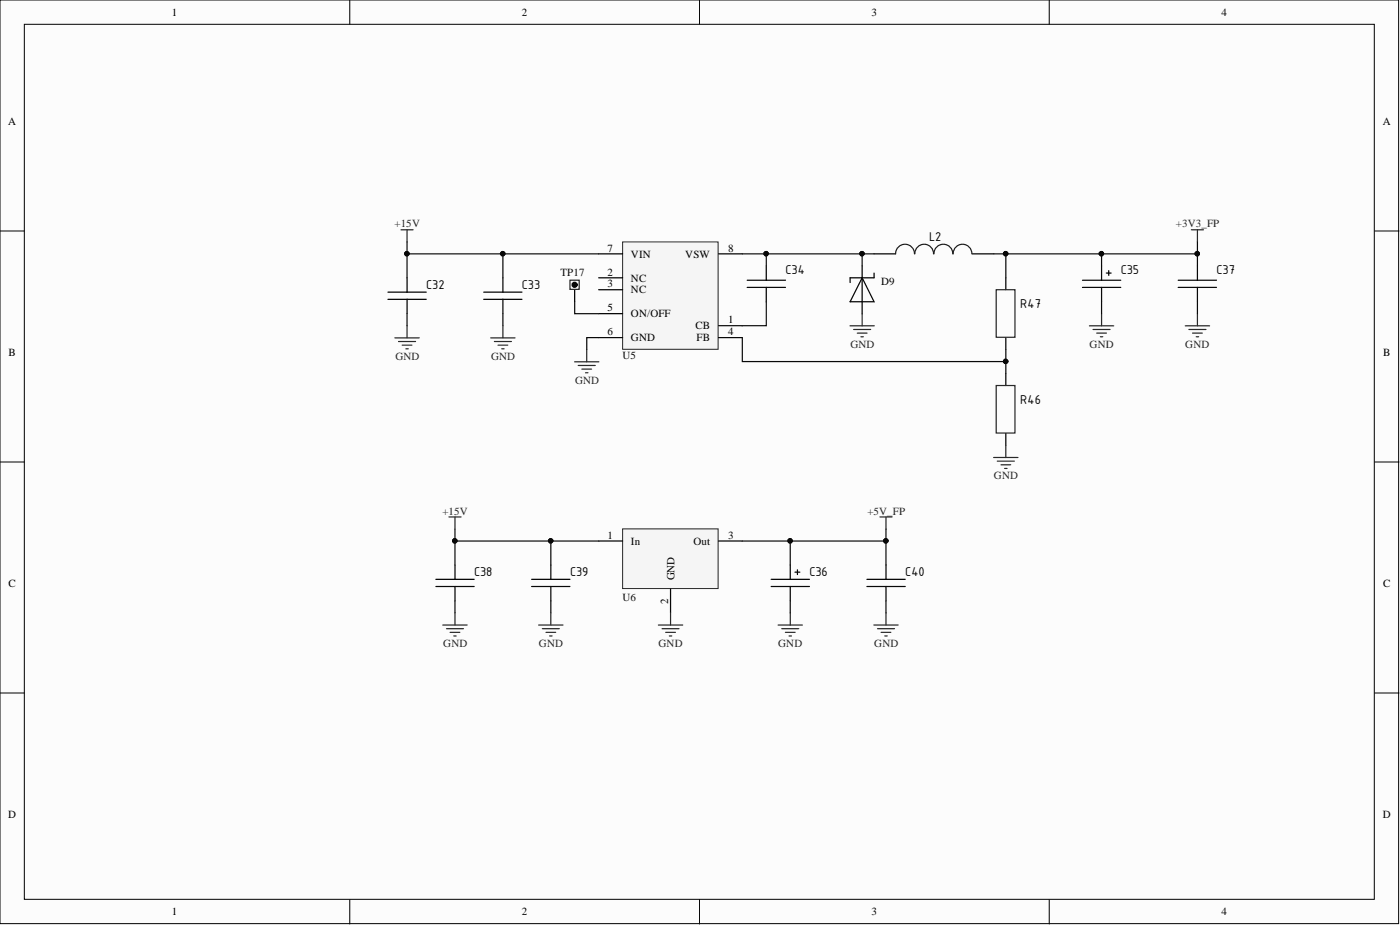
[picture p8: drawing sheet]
<svg xmlns="http://www.w3.org/2000/svg" width="292mm" height="193mm" viewBox="0 0 292 193" stroke-linecap="round" stroke-linejoin="round" font-family="sans-serif">
<g fill="#fcfcfc" stroke="#000" stroke-width=".21">
<path d="M0 0h291.8v192.7h-291.8z"/>
<path d="M5.1 5.1h281.6v182.5h-281.6z"/>
</g>
<path d="M73 0v5.1M145.9 0v5.1M218.9 0v5.1M0 48.2h5.1M286.8 48.2h5.1M0 96.4h5.1M286.8 96.4h5.1M0 144.6h5.1M286.8 144.6h5.1M73 187.7v5.1M145.9 187.7v5.1M218.9 187.7v5.1" fill="none" stroke="#000" stroke-width=".21"/>
<path d="M129.9 50.5h19.9v22.4h-19.9z" fill="#f5f5f5" stroke="#262626" stroke-width=".21"/>
<g fill="none" stroke="#000" stroke-width=".25">
<path d="M84.9 58v2.9M104.9 58v2.9M124.9 53h5M124.9 58h5M149.9 53h5M155.9 60h8M155.9 58.5h8M159.9 55.5v3M159.9 60v3M179.9 58l2.5 5h-5zM179.9 55.5v9.9M182.4 53h4.5"/>
<path d="M182.4 57v1h-5v.9M202.9 53h4.4M209.9 58v2.4M225.8 60h8M225.8 58.5h8M229.8 55.5v3M229.8 60v3M230.8 57h1M231.3 56.5v.9M245.8 60h8M245.8 58.5h8M249.8 55.5v3"/>
<path d="M249.8 60v3M80.9 62.4h8M80.9 60.9h8M84.9 62.4v3M100.9 62.4h8M100.9 60.9h8M104.9 62.4v3M119.9 60.4v2.6M124.9 60.4h5M124.9 65.4h5M124.9 70.4h5M149.9 70.4h5"/>
<path d="M149.9 67.9h5M209.9 70.4v2.5M209.9 77.9v2.5M209.9 90.4v2.5"/>
</g>
<g fill="none" stroke="#262626" stroke-width=".25">
<path d="M83.7 47.9h2.5M84.9 47.9v2.6M118.9 58.5h1.9v1.9h-1.9zM248.6 47.9h2.5M249.8 47.9v2.6M82.4 70.5h5.1M83.2 71.2h3.5M83.9 72h2M84.7 72.8h.5M84.9 67.9v2.6M102.4 70.5h5.1M103.2 71.2h3.5"/>
<path d="M103.9 72h2M104.7 72.8h.5M104.9 67.9v2.6M119.9 75.5h5.1M120.6 76.2h3.6M121.4 77h2M122.2 77.8h.5M122.4 72.9v2.6M177.3 68h5.1M178.1 68.7h3.6M178.9 69.5h2M179.6 70.3h.5"/>
<path d="M179.9 65.4v2.6M207.9 60.4h3.9v10h-3.9zM227.3 68h5.1M228.1 68.7h3.5M228.8 69.5h2M229.6 70.3h.5M229.8 65.4v2.6M247.3 68h5.1M248.1 68.7h3.5M248.8 69.5h2M249.6 70.3h.5M249.8 65.4v2.6"/>
<path d="M207.9 80.4h3.9v9.9h-3.9z"/>
</g>
<circle cx="119.9" cy="59.4" r=".26" fill="none" stroke="#000" stroke-width=".76"/>
<path d="M190.8 53a1.97 1.97 0 0 0-2-2 1.97 1.97 0 0 0-1.9 2M194.8 53a1.95 1.95 0 0 0-2-2 1.95 1.95 0 0 0-1.9 2M198.8 53a1.97 1.97 0 0 0-2-2 1.97 1.97 0 0 0-1.9 2M202.8 53a1.95 1.95 0 0 0-2-2 1.95 1.95 0 0 0-1.9 2" fill="none" stroke="#1c1c1c" stroke-width=".25"/>
<path d="M129.9 110.3h19.9v12.5h-19.9z" fill="#f5f5f5" stroke="#262626" stroke-width=".21"/>
<g fill="none" stroke="#000" stroke-width=".25">
<path d="M94.9 117.9v3M114.9 117.9v3M124.9 112.9h5M149.9 112.9h5M164.9 117.9v3M165.9 119.4h1M166.4 118.9v1M184.9 117.9v3M90.9 120.9h8M90.9 122.4h8M94.9 122.4v3M110.9 120.9h8"/>
<path d="M110.9 122.4h8M114.9 122.4v3M139.9 122.9v5M160.9 120.9h8M160.9 122.4h8M164.9 122.4v3M180.9 120.9h8M180.9 122.4h8M184.9 122.4v3"/>
</g>
<g fill="none" stroke="#262626" stroke-width=".25">
<path d="M207.3 95.4h5.1M208.1 96.2h3.5M208.8 97h2.1M209.6 97.7h.5M209.9 92.9v2.5M93.7 107.8h2.5M94.9 107.8v2.6M183.6 107.8h2.5M184.9 107.8v2.6M92.4 130.4h5.1M93.2 131.2h3.5M93.9 131.9h2"/>
<path d="M94.7 132.7h.5M94.9 127.9v2.5M112.4 130.4h5.1M113.2 131.2h3.5M113.9 131.9h2M114.7 132.7h.5M114.9 127.9v2.5M137.4 130.4h5M138.1 131.2h3.6M138.9 131.9h2M139.7 132.7h.5M139.9 127.9v2.5"/>
<path d="M162.3 130.4h5.1M163.1 131.2h3.6M163.9 131.9h2M164.6 132.7h.5M164.9 127.9v2.5M182.3 130.4h5.1M183.1 131.2h3.5M183.8 131.9h2.1M184.6 132.7h.5M184.9 127.9v2.5"/>
</g>
<g fill="none" stroke="#0e0e0e" stroke-width=".25">
<path d="M84.9 53h40M84.9 50.5v7.5M104.9 53v5M154.9 53h5v2.5M159.9 53h20v2.5M179.9 53h2.5M209.9 53v5M229.8 53v2.5M249.8 50.5v2.5h-42.5M249.8 53v2.5M84.9 65.4v2.5M104.9 65.4v2.5"/>
<path d="M119.9 63v2.4h5M124.9 70.4h-2.5v2.5M154.9 70.4v5h55M159.9 63v4.9h-5M209.9 72.9v5M229.8 63v2.4M249.8 63v2.4M94.9 110.4v2.5M114.9 112.9v5M124.9 112.9h-30v5M154.9 112.9h10v5M164.9 112.9h20v5"/>
<path d="M184.9 110.4v2.5M94.9 125.4v2.5M114.9 125.4v2.5M164.9 125.4v2.5M184.9 125.4v2.5"/>
</g>
<g fill="#0e0e0e" stroke="#0e0e0e" stroke-width=".21">
<circle cx="249.8" cy="52.9" r=".47"/>
<circle cx="104.9" cy="52.9" r=".47"/>
<circle cx="84.9" cy="52.9" r=".47"/>
<circle cx="114.9" cy="112.8" r=".47"/>
<circle cx="94.9" cy="112.8" r=".47"/>
<circle cx="164.8" cy="112.8" r=".47"/>
<circle cx="159.8" cy="52.9" r=".47"/>
<circle cx="179.8" cy="52.9" r=".47"/>
<circle cx="184.8" cy="112.8" r=".47"/>
<circle cx="229.8" cy="52.9" r=".47"/>
<circle cx="209.8" cy="52.9" r=".47"/>
<circle cx="209.8" cy="75.4" r=".47"/>
</g>
<g font-size="2.9">
<text x="193.8" y="50.2">L2</text>
<text x="163.9" y="57.2">C34</text>
<text x="233.9" y="57.2">C35</text>
<text x="253.8" y="57.2">C37</text>
<text x="88.9" y="60.2">C32</text>
<text x="108.9" y="60.2">C33</text>
<text x="212.9" y="64.2">R47</text>
<text x="212.9" y="84.2">R46</text>
<text x="98.9" y="120.1">C38</text>
<text x="119" y="120.1">C39</text>
<text x="168.9" y="120.1">C36</text>
<text x="188.8" y="120.1">C40</text>
</g>
<g font-size="2.3">
<text x="35.9" y="3.3">1</text>
<text x="108.9" y="3.3">2</text>
<text x="181.8" y="3.3">3</text>
<text x="254.8" y="3.3">4</text>
<text x="1.7" y="26.1">A</text>
<text x="288.5" y="26.1">A</text>
<text x="126.7" y="52.5">7</text>
<text x="131.6" y="53.8">VIN</text>
<text x="143" y="53.8">VSW</text>
<text x="152" y="52.5">8</text>
<text x="126.7" y="57.5">2</text>
<text x="126.7" y="59.9">3</text>
<text x="131.6" y="58.8">NC</text>
<text x="183.8" y="59.4">D9</text>
<text x="126.7" y="64.9">5</text>
<text x="131.6" y="61.2">NC</text>
<text x="126.7" y="69.9">6</text>
<text x="131.6" y="66.2">ON/OFF</text>
<text x="131.6" y="71.2">GND</text>
<text x="145.1" y="68.7">CB</text>
<text x="145.4" y="71.2">FB</text>
<text x="152" y="69.9">4</text>
<text x="152" y="67.5">1</text>
<text x="1.8" y="74.3">B</text>
<text x="288.6" y="74.3">B</text>
<text x="126.7" y="112.4">1</text>
<text x="131.6" y="113.6">In</text>
<text x="144.7" y="113.6">Out</text>
<text x="152" y="112.4">3</text>
<text x="1.8" y="122.5">C</text>
<text x="140.7" y="121.1" transform="rotate(-90 140.7 121.1)">GND</text>
<text x="288.6" y="122.5">C</text>
<text x="139.4" y="126.1" transform="rotate(-90 139.4 126.1)">2</text>
<text x="1.7" y="170.7">D</text>
<text x="288.5" y="170.7">D</text>
<text x="35.9" y="191">1</text>
<text x="108.9" y="191">2</text>
<text x="181.8" y="191">3</text>
<text x="254.8" y="191">4</text>
</g>
<g font-size="2.3" fill="#262626">
<text x="82.3" y="47.4">+15V</text>
<text x="245.4" y="47.4">+3V3_FP</text>
<text x="82.5" y="75.1">GND</text>
<text x="102.5" y="75.1">GND</text>
<text x="177.4" y="72.5">GND</text>
<text x="227.3" y="72.5">GND</text>
<text x="247.3" y="72.5">GND</text>
<text x="120" y="80.1">GND</text>
<text x="207.4" y="100">GND</text>
<text x="92.3" y="107.4">+15V</text>
<text x="181" y="107.4">+5V_FP</text>
<text x="92.5" y="134.9">GND</text>
<text x="112.4" y="134.9">GND</text>
<text x="137.4" y="134.9">GND</text>
<text x="162.4" y="134.9">GND</text>
<text x="182.4" y="134.9">GND</text>
</g>
<g font-size="2.3" fill="#0e0e0e">
<text x="116.9" y="57.5">TP17</text>
<text x="129.9" y="75">U5</text>
<text x="129.9" y="125.4">U6</text>
</g>
</svg>
